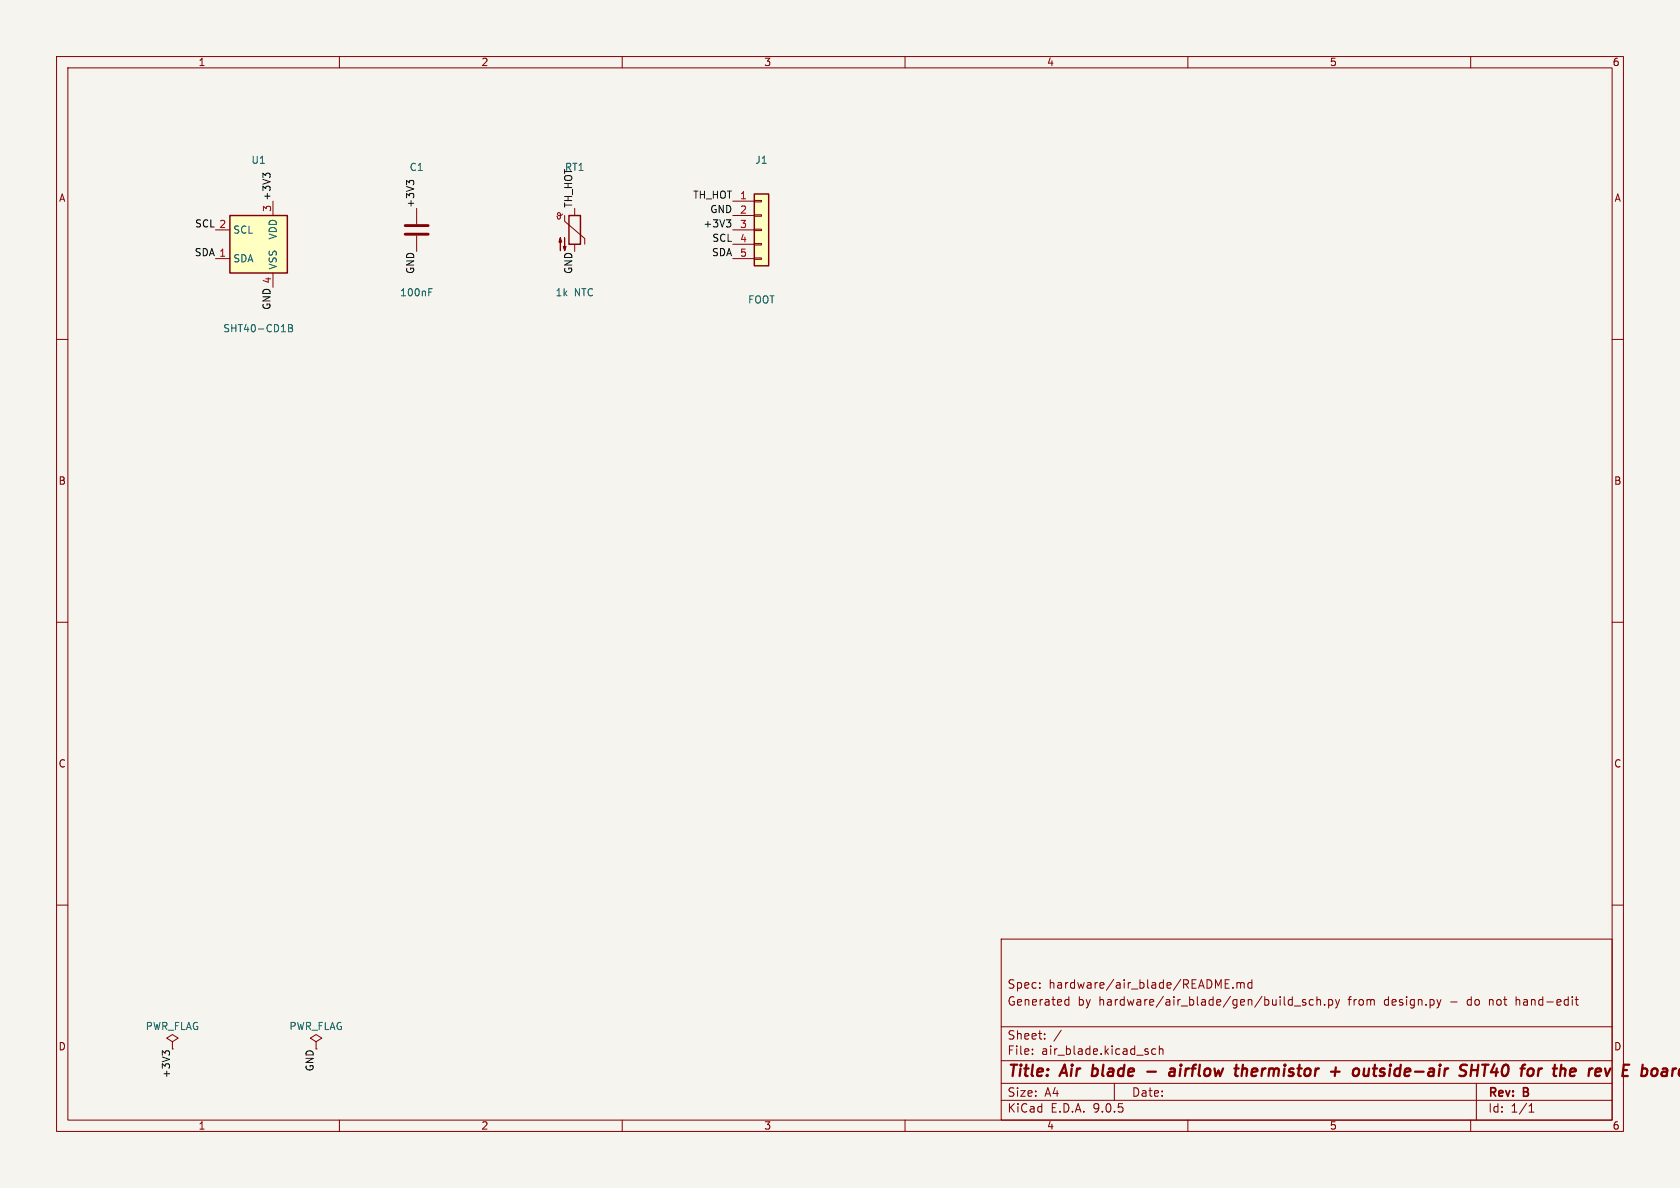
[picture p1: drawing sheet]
<svg xmlns="http://www.w3.org/2000/svg" width="297mm" height="210mm" viewBox="0 0 297 210" stroke-linecap="round" stroke-linejoin="round" font-family="sans-serif">
<path d="M0 0h297v210h-297z" fill="#f5f4ef" stroke="#f5f4ef" stroke-width=".18"/>
<g fill="none" stroke="#840000" stroke-width=".18">
<path d="M10 10h277v190h-277zM12 12h273v186h-273zM60 10v2M110 10v2M160 10v2M210 10v2M260 10v2M10 60h2M285 60h2M10 110h2M285 110h2M10 160h2"/>
<path d="M177 166h108v32h-108zM188.4 177.6h.6M188.4 176.8h.6M189 176.2v1.5M216.6 173.9h.5M216.6 174.7h.7M216.6 173.2h.7M218 174.6v.1M218.7 173.8l.4-.1 .2 .2M218.7 173.7v1M219.3 173.9l.2-.2 .4 .1 .1 .9M219.3 173.9v.8"/>
<path d="M221.3 173.8l-.4-.1-.3 .3v.4l.1 .2h.6M221.3 173.2v1.5M228.8 177.8h1.2M230.8 176.8l-.3-.1-.3 .2 .1 .2 .5 .2v.3h-.6M232.2 176.8l-.5-.1-.2 .3v.4l.1 .2h.6M232.8 176.8l.2-.1 .4 .1 .1 .9M232.8 176.2v1.5M234.2 177.6v.1M234.9 176.8l.4-.1 .3 .3v.4l-.1 .2h-.6M234.9 176.7v1.5M236.1 176.7l.4 1M236.5 177.7l-.2 .4-.2 .1"/>
<path d="M236.8 176.7l-.3 1M254.7 176.7l-.3 1M263.3 176.7v1M263.4 176.8h-.1M268 176.2v1.5M268.2 176.7l-.2 .1M278.5 176.7h.5M278.7 176.2v1.3l.3 .2M285 160h2M60 198v2M110 198v2M160 198v2"/>
<path d="M177 194.5h108M177 191.5h108M177 187.5h108M177 181.5h108M182.5 186.3v.1M182.5 185.5v.1M184.7 183.6v.1M184.7 182.8v.1M187.6 182.1l-1.3 2M197 191.5v3M204.3 185.5l-.4-.1-.3 .3v.4l.1 .2h.6M205 185.5l.2-.1 .3 .1 .1 .9"/>
<path d="M205 184.9v1.5M210 198v2M260 198v2M261 191.5v6.5M270.3 196.6h.9M270.3 195.5l.4-.4v1.5"/>
</g>
<g fill="none" stroke="#840000" stroke-width=".4">
<path d="M193 190.1l.2 .1M193.3 188.2l-.3 2M202.8 189.4h1.5M206.9 189l.2-.1 .5 .1v1.2M207.7 189.4h-.7a.4 .4 0 0 0-.3 .4 .4 .4 0 0 0 .2 .4l.7-.1M219.6 189.1a.49 .49 0 0 1 .9 .1l-.2 1M219.7 188.2l-.2 2M235.3 189.4h1.5M242 188.9l-.1 1.3M242.7 188.9h.8M243.1 188.2l-.2 1.7v.2l.4 .1M260.1 189.2h1.1"/>
<path d="M260.2 188.2l-.2 2M261.4 188.2l-.3 2M262 188.2h1.2M262.6 188.2l-.3 2M274.5 188.9h.8M281 188.9l-.2 1.3M281.4 188.9l-.5 .4M286.8 190.2h1M287 189.2h.6M287.1 188.2h.9M290.4 188.2l-.2 2M294.1 188.9l.6 .1-.1 1.2"/>
<path d="M294.6 190.1l-.6 .1M294.7 189.4h-.6"/>
</g>
<path d="M40.6 38.1h10.2v10.2h-10.2z" fill="#ffffc2"/>
<path d="M40.6 38.1h10.2v10.2h-10.2zM100.6 38.1h2v5.1h-2z" fill="none" stroke="#840000" stroke-width=".25"/>
<path d="M48.3 35.6v2.5M73.7 36.8v2.8M99.1 37.8v.7l-.2 .2h-.3l-.2-.5M99.1 37.8l-.3-.2-.2 .2 .1 .3h.3l.4-.3M99.8 38.1v1l3.6 3.1v1M101.6 36.8v1.3M38.1 40.6h2.5M38.1 45.7h2.5M48.3 48.3v2.5M73.7 41.7v2.8M101.6 43.2v1.3" fill="none" stroke="#840000" stroke-width=".18"/>
<path d="M51 57.4h.4l.3 .2-.3 .4 .3 .1v.3l-.2 .2h-.5zM51 58h.4M75.8 51.6h.4M75.8 51h.6" fill="none" stroke="#006464" stroke-width=".18"/>
<path d="M71.6 39.9h4.1M71.6 41.4h4.1" fill="none" stroke="#840000" stroke-width=".51"/>
<g fill="#840000" stroke="#840000" stroke-width=".18">
<path d="M99.1 42l.2 .8h-.5l.3-.8v2.3z"/>
<path d="M99.8 42v2.3l-.2-.7h.5l-.3 .7z"/>
</g>
<path d="M133.3 34.3h2.6v12.7h-2.6z" fill="#ffffc2"/>
<path d="M133.3 34.3h2.6v12.7h-2.6z" fill="none" stroke="#840000" stroke-width=".25"/>
<g fill="none" stroke="#840000" stroke-width=".18">
<path d="M129.5 35.6h3.8M129.5 38.1h3.8M133.3 35.4h1.3v.3h-1.3zM133.3 38h1.3v.2h-1.3zM129.5 40.6h3.8M129.5 43.2h3.8M129.5 45.7h3.8M133.3 40.5h1.3v.3h-1.3zM133.3 43.1h1.3v.2h-1.3zM133.3 45.6h1.3v.2h-1.3zM30.5 184.2l1-.7-1-.6-1 .6 1 .7v1.2M30.5 185.4h.1"/>
<path d="M55.9 184.2l1-.7-1-.6-1 .6 1 .7v1.2"/>
</g>
<path d="M47 31l-.5-.4v.8M47 30.9l.2-.3h.3l.2 .3M72.4 32.3l-.5-.4v.8M72.4 32.1l.2-.2h.3l.2 .2M128.4 38.9h.8l-.4 .4M129 39.3l.2 .3v.3l-.2 .2M29.2 186.2l-.5-.4v.7M29.2 186l.2-.2h.3l.3 .2" fill="none" stroke="#0f0f0f" stroke-width=".18"/>
<g font-size="2.8" fill="#840000">
<text x="178" y="190.9">Title:</text>
<text x="187.7" y="190.9">Air</text>
<text x="193.9" y="190.9">blade</text>
<text x="209.2" y="190.9">airflow</text>
<text x="221.6" y="190.9">thermistor</text>
<text x="239.3" y="190.9">+</text>
<text x="244.1" y="190.9">outside-air</text>
<text x="263.7" y="190.9">SHT40</text>
<text x="275.4" y="190.9">for</text>
<text x="281.9" y="190.9">the</text>
<text x="288.9" y="190.9">rev</text>
<text x="295.7" y="190.9">E</text>
</g>
<g font-size="2.1" fill="#840000">
<text x="178" y="178">Generated</text>
<text x="178" y="175">Spec:</text>
<text x="185.4" y="175">hardware/air_blade/README.md</text>
<text x="190.5" y="178">by</text>
<text x="194.3" y="178">hardware/air_blade/gen/build_sch.py</text>
<text x="238.5" y="178">from</text>
<text x="245" y="178">design.py</text>
<text x="256.8" y="178">-</text>
<text x="259.9" y="178">do</text>
<text x="264" y="178">not</text>
<text x="268.8" y="178">hand-edit</text>
<text x="178" y="184">Sheet:</text>
<text x="178" y="186.7">File:</text>
<text x="184.1" y="186.7">air_blade.kicad_sch</text>
<text x="178" y="196.9">KiCad</text>
<text x="178" y="194.1">Size:</text>
<text x="184.7" y="194.1">A4</text>
<text x="185.7" y="196.9">E.D.A.</text>
<text x="193.3" y="196.9">9.0.5</text>
<text x="200" y="194.1">Date:</text>
<text x="263" y="194.3">Rev:</text>
<text x="263" y="196.9">Id:</text>
<text x="267.1" y="196.9">1/1</text>
<text x="269.4" y="194.3">B</text>
</g>
<g font-size="1.8" fill="#840000">
<text x="35" y="11.9">1</text>
<text x="85" y="11.9">2</text>
<text x="135" y="11.9">3</text>
<text x="185" y="11.9">4</text>
<text x="235" y="11.9">5</text>
<text x="285" y="11.9">6</text>
<text x="10.3" y="35.9">A</text>
<text x="285.3" y="35.9">A</text>
<text x="10.3" y="85.9">B</text>
<text x="285.3" y="85.9">B</text>
<text x="10.3" y="135.9">C</text>
<text x="285.3" y="135.9">C</text>
<text x="10.3" y="185.9">D</text>
<text x="285.3" y="185.9">D</text>
<text x="35" y="199.9">1</text>
<text x="85" y="199.9">2</text>
<text x="135" y="199.9">3</text>
<text x="185" y="199.9">4</text>
<text x="235" y="199.9">5</text>
<text x="285" y="199.9">6</text>
</g>
<g font-size="1.8" fill="#006464">
<text x="44.3" y="29.2">U1</text>
<text x="133.4" y="29.2">J1</text>
<text x="72.3" y="30.4">C1</text>
<text x="41.1" y="41.5">SCL</text>
<text x="41.1" y="46.6">SDA</text>
<text x="49.1" y="47.8" transform="rotate(-90 49.1 47.8)">VSS</text>
<text x="49.1" y="42.4" transform="rotate(-90 49.1 42.4)">VDD</text>
<text x="70.6" y="52.6">100nF</text>
<text x="98.1" y="52.6">1k</text>
<text x="101.5" y="52.6">NTC</text>
<text x="132.2" y="53.9">FOOT</text>
<text x="39.4" y="58.9">SHT40-CD1B</text>
<text x="25.7" y="182.3">PWR_FLAG</text>
<text x="51.1" y="182.3">PWR_FLAG</text>
</g>
<g font-size="1.8" fill="#0f0f0f">
<text x="99.8" y="30.4">RT1</text>
<text x="122.4" y="35.2">TH_HOT 1</text>
<text x="34.4" y="40.3">SCL 2</text>
<text x="48" y="37.5" transform="rotate(-90 48 37.5)">3 +3V3</text>
<text x="73.3" y="36.8" transform="rotate(-90 73.3 36.8)">+3V3</text>
<text x="101.3" y="36.8" transform="rotate(-90 101.3 36.8)">TH_HOT</text>
<text x="124.3" y="40.3">+3V3</text>
<text x="125.5" y="37.8">GND</text>
<text x="34.3" y="45.4">SDA 1</text>
<text x="125.8" y="45.4">SDA</text>
<text x="125.8" y="42.8">SCL</text>
<text x="73.3" y="48.5" transform="rotate(-90 73.3 48.5)">GND</text>
<text x="101.3" y="48.5" transform="rotate(-90 101.3 48.5)">GND</text>
<text x="47.9" y="54.9" transform="rotate(-90 47.9 54.9)">GND 4</text>
<text x="30.1" y="190.7" transform="rotate(-90 30.1 190.7)">+3V3</text>
<text x="55.5" y="189.5" transform="rotate(-90 55.5 189.5)">GND</text>
</g>
<g font-size="1.8" fill="#a90000">
<text x="130.7" y="37.8">2</text>
<text x="130.7" y="40.4">3</text>
<text x="130.7" y="42.9">4</text>
<text x="130.7" y="45.5">5</text>
</g>
</svg>
